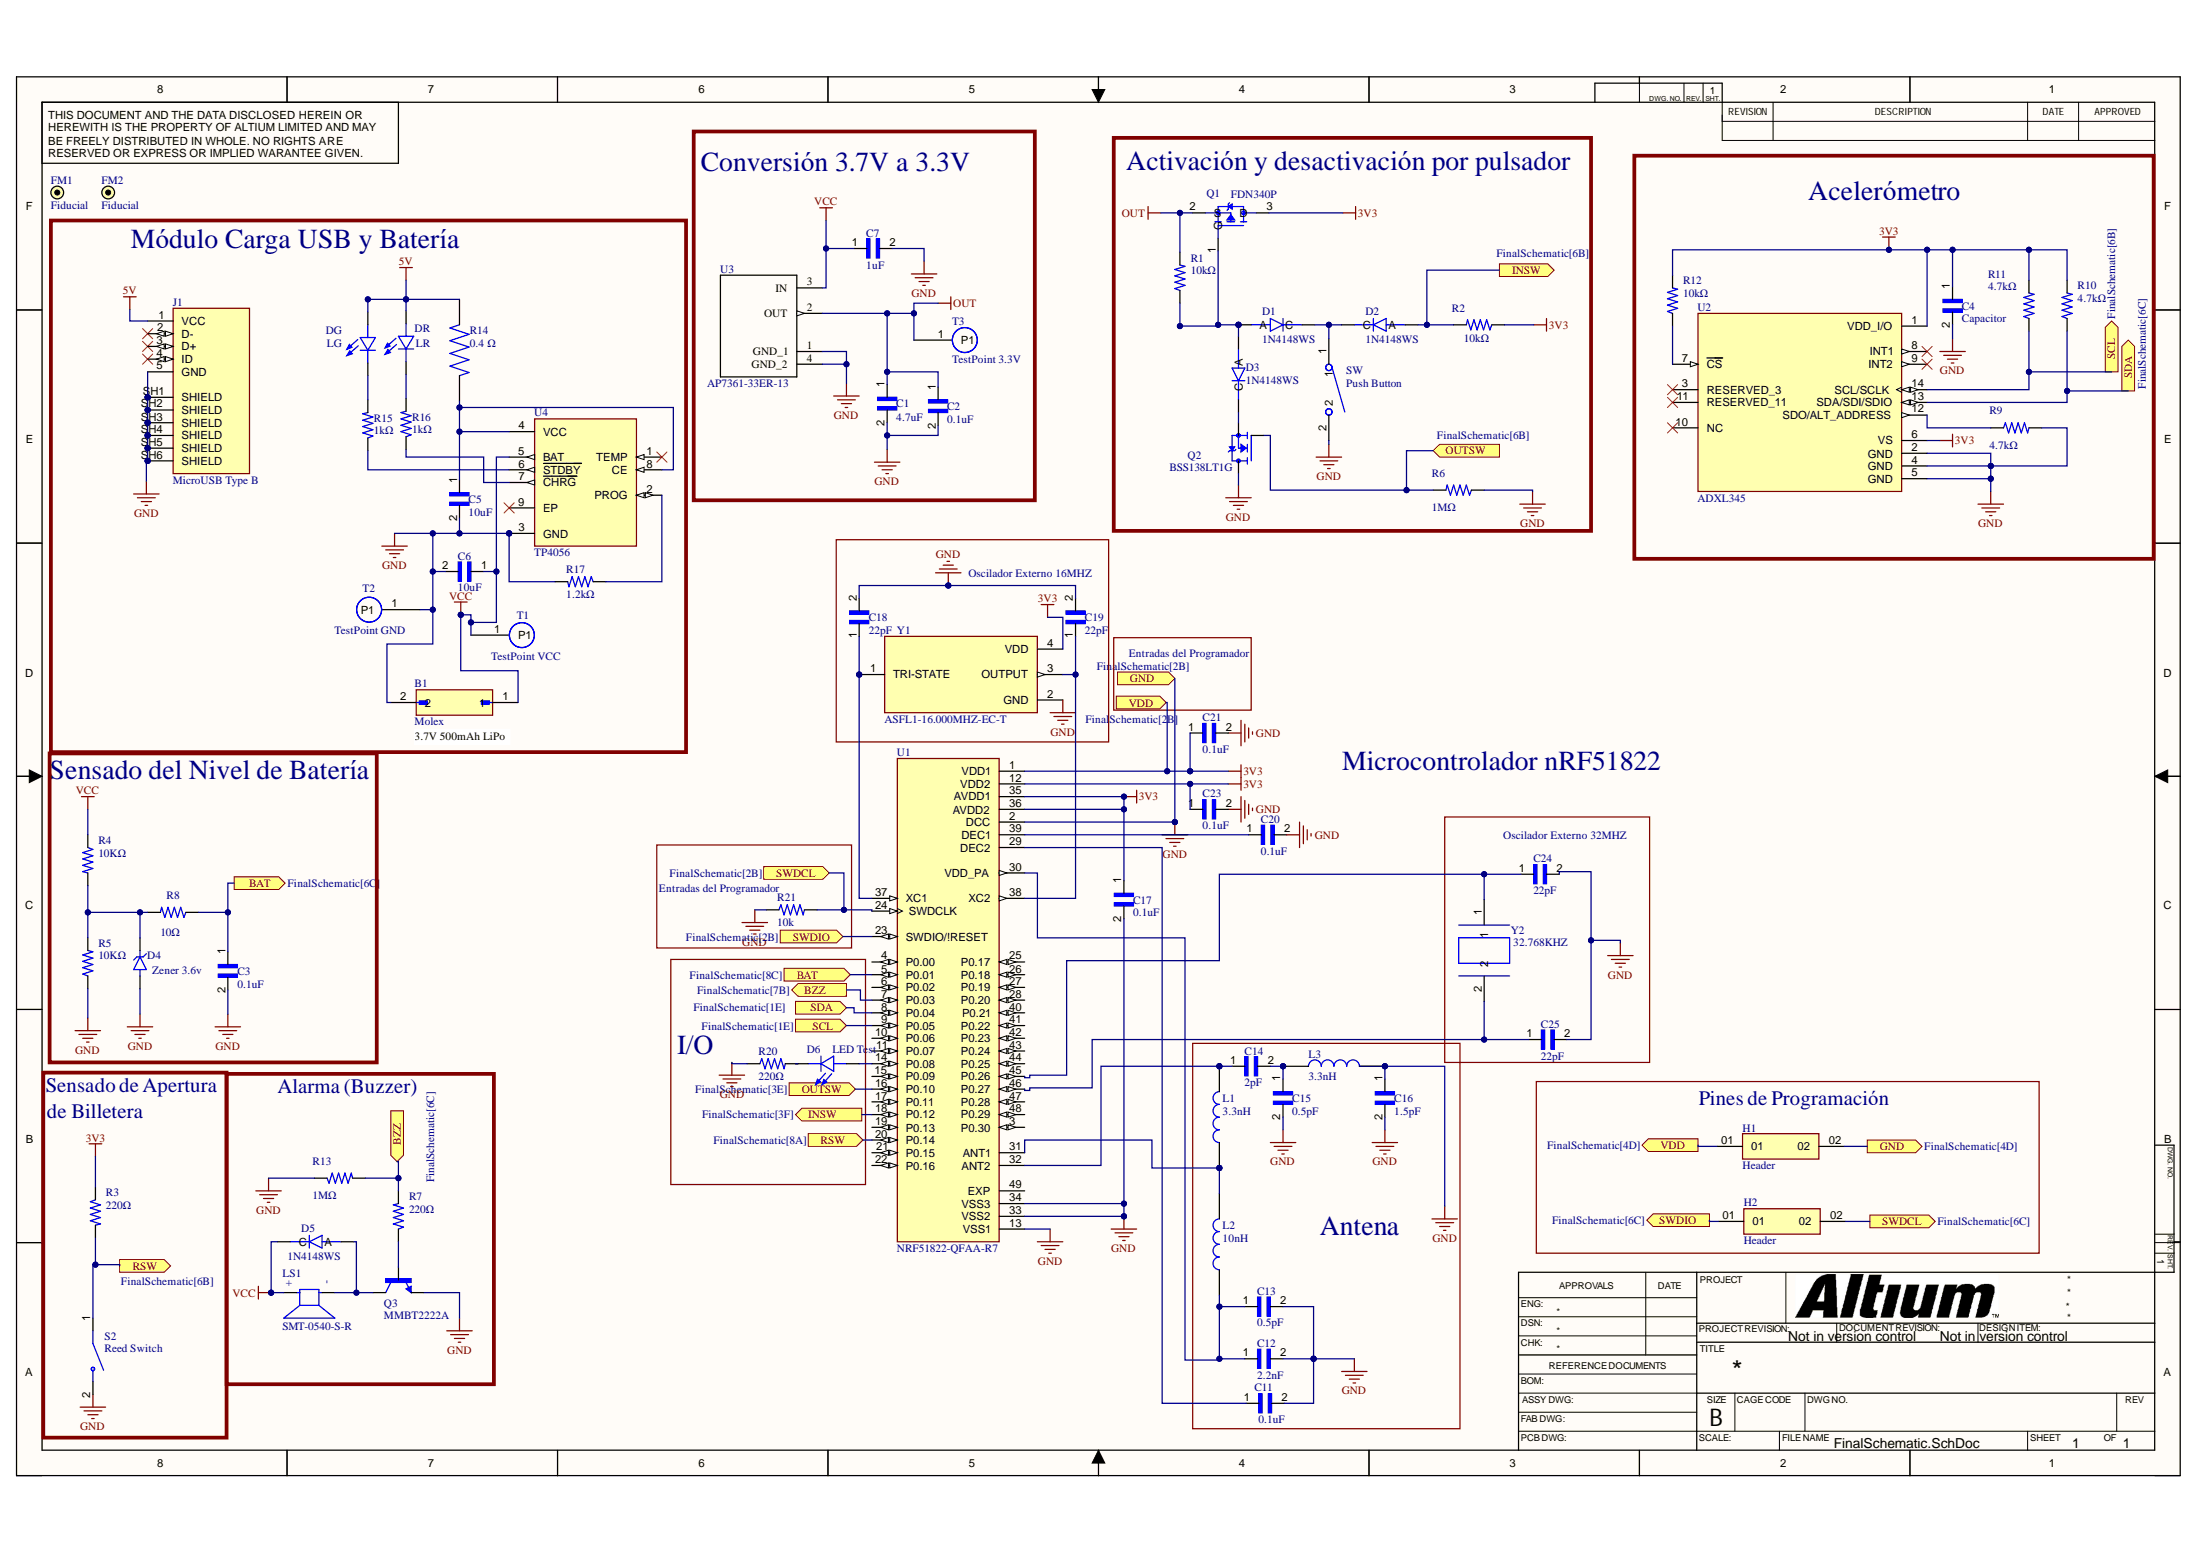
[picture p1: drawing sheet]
# Altium project PCB_Project.PrjPcb
1 sheet, 72 parts. Net scope: flat (ports and power ports of the same name join across sheets).
Board file: PCB1-V2.PcbDoc

## Sheet FinalSchematic.SchDoc
size 431 x 279 mm; SheetNumber: 1; SheetTotal: 1

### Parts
B1  Molex  [MOLEX_430450227]
C1  4.7uF  [CAPC2012X135N]
C2  0.1uF  [CAPC2012X135N]
C3  0.1uF  [CAPC1608X94N]
C4  Capacitor  [CAPC1608X94N]
C5  10uF  [CAPC2012X135N]
C6  10uF  [CAPC2012X135N]
C7  1uF  [CAPC2012X135N]
C11  0.1uF  [CAPC1608X94N]
C12  2.2nF  [CAPC1608X94N]
C13  0.5pF  [CAPC1608X94N]
C14  2pF  [CAPC1608X94N]
C15  0.5pF  [CAPC1608X94N]
C16  1.5pF  [CAPC1608X94N]
C17  0.1uF  [CAPC1608X94N]
C18  22pF  [CAPC1608X94N]
C19  22pF  [CAPC1608X94N]
C20  0.1uF  [CAPC1608X94N]
C21  0.1uF  [CAPC1608X94N]
C23  0.1uF  [CAPC1608X94N]
C24  22pF  [CAPC1608X94N]
C25  22pF  [CAPC1608X94N]
D1  1N4148WS  [1N4148WS]
D2  1N4148WS  [1N4148WS]
D3  1N4148WS  [1N4148WS]
D4  Zener 3.6v  [DIO_BZT52C3V6S]
D5  1N4148WS  [1N4148WS]
D6  LED Test  [LED_KP-1608SURCK]
DG  LG  [LED_KP-1608SURCK]
DR  LR  [LED_KP-1608SURCK]
FM1  Fiducial  [Fiducial]
FM2  Fiducial  [Fiducial]
H1  Header  [SAMTEC_TMS-101-51-G-D]
H2  Header  [SAMTEC_TMS-101-51-G-D]
J1  MicroUSB Type B  [MicroUSB]
L1  3.3nH  [INDC1608X95N]
L2  10nH  [INDC1608X95N]
L3  3.3nH  [INDC1608X95N]
LS1  SMT-0540-S-R  [SMT-0540-S-R]
Q1  FDN340P  [SOT95P240X120-3N]
Q2  BSS138LT1G  [SOT95P237X111-3N]
Q3  MMBT2222A  [SOT95P240X120-3N]
R1  10kΩ  [RESC1608X50N]
R2  10kΩ  [RESC1608X50N]
R3  220Ω  [RESC1608X50N]
R4  10KΩ  [RESC1608X50N]
R5  10KΩ  [RESC1608X50N]
R6  1MΩ  [RESC1608X50N]
R7  220Ω  [RESC1608X50N]
R8  10Ω  [RESC1608X50N]
R9  4.7kΩ  [RESC1608X50N]
R10  4.7kΩ  [RESC1608X50N]
R11  4.7kΩ  [RESC1608X50N]
R12  10kΩ  [RESC1608X50N]
R13  1MΩ  [RESC1608X50N]
R14  0.4 Ω  [RESC3116X65N]
R15  1kΩ  [RESC1608X50N]
R16  1kΩ  [RESC1608X50N]
R17  1.2kΩ  [RESC1608X50N]
R20  220Ω  [RESC1608X50N]
R21  10k  [RESC1608X50N]
S2  Reed Switch  [SW_PMC-1001S1015]
SW  Push Button  [SW_RS-032G05A3-SMRT]
T1  TestPoint VCC  [Testpoint1]  (no BOM)
T2  TestPoint GND  [Testpoint1]  (no BOM)
T3  TestPoint 3.3V  [Testpoint1]  (no BOM)
U1  NRF51822-QFAA-R7  [nRf51822]
U2  ADXL345  [PQFN80P500X300X100-14N]
U3  AP7361-33ER-13  [*SOT230P700X180-4N]
U4  TP4056  [tp4056]
Y1  ASFL1-16.000MHZ-EC-T  [XTAL_ASFL1-16.000MHZ-EC-T]
Y2  32.768KHZ  [XTAL320X150X75]

### Blocks framed on the sheet
Conversión 3.7V a 3.3V: C1 C2 C7 T3 U3
Activación y desactivación por pulsador: D1-D3 Q1 Q2 R1 R2 R6 SW
Acelerómetro: C4 R9-R12 U2
Módulo Carga USB y Batería: B1 C5 C6 DG DR J1 R14-R17 T1 T2 U4
Oscilador Externo 16MHZ: C18 C19 Y1
Sensado del Nivel de Batería: C3 D4 R4 R5 R8
Oscilador Externo 32MHZ: C24 C25 Y2
Entradas del Programador: R21
I/O: D6 R20
Alarma (Buzzer): D5 LS1 Q3 R7 R13
Antena: C11-C16 L1-L3
Pines de Programación: H1 H2

### Ports
BAT (in, see FinalSchematic[8C]), BAT (out, see FinalSchematic[6C]), BZZ (in, see FinalSchematic[6C]), BZZ (out, see FinalSchematic[7B]), GND (in, see FinalSchematic[2B]), GND (out, see FinalSchematic[4D]), INSW (out, see FinalSchematic[3F]), INSW (out, see FinalSchematic[6B]), OUTSW (in, see FinalSchematic[3E]), OUTSW (in, see FinalSchematic[6B]), RSW (in, see FinalSchematic[8A]), RSW (out, see FinalSchematic[6B]), SCL (in, see FinalSchematic[1E]), SCL (out, see FinalSchematic[6B]), SDA (in, see FinalSchematic[1E]), SDA (out, see FinalSchematic[6C]), SWDCL (in, see FinalSchematic[2B]), SWDCL (out, see FinalSchematic[6C]), SWDIO (in, see FinalSchematic[2B]), SWDIO (out, see FinalSchematic[6C]), VDD (in, see FinalSchematic[2B]), VDD (out, see FinalSchematic[4D])

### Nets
3V3: C4.1 C17.1 C21.1 C23.1 H1.01 Q1.3(D) R2.1 R3.1 R10.2 R11.2 R12.2 U1.1(VDD1) U1.12(VDD2) U1.35(AVDD1) U1.36(AVDD2) U2.1(VDD_I/O) U2.6(VS) Y1.4(VDD) ; port VDD
5V: DG.1(A) DR.1(A) J1.1(VCC) R14.2
GND: B1.2 C1.2 C2.2 C3.2 C4.2 C5.2 C6.2 C7.2 C11.2 C12.2 C13.2 C15.2 C16.1 C16.2 C17.2 C18.2 C19.2 C20.2 C21.2 C23.2 C24.2 C25.2 D4.A H1.02 J1.5(GND) J1.SH1(SHIELD) J1.SH2(SHIELD) J1.SH3(SHIELD) J1.SH4(SHIELD) J1.SH5(SHIELD) J1.SH6(SHIELD) L3.2 Q2.3(D) Q3.2(E) R5.1 R6.1 R9.2 R13.1 R17.2 R20.1 R21.1 S2.2(NO) SW.2 T2.1(P1) U1.2(DCC) U1.13(VSS1) U1.33(VSS2) U1.34(VSS3) U2.2(GND) U2.4(GND) U2.5(GND) U3.1(GND_1) U3.4(GND_2) U4.3(GND) Y1.2(GND) ; port GND
OUT: C1.1 C2.1 Q1.2(S) R1.2 T3.1(P1) U3.2(OUT)
VCC: B1.1 C6.1 C7.1 D5.C LS1.LEAD+(POS) R4.1 T1.1(P1) U3.3(IN) U4.5(BAT)
NetC3_1: C3.1 R8.1 U1.5(P0.01) ; port BAT
NetC5_1: C5.1 R14.1 U4.4(VCC) U4.8(CE)
NetC11_1: C11.1 U1.29(DEC2)
NetC12_1: C12.1 C13.1 L2.1 U1.30(VDD_PA)
NetC14_1: C14.1 L1.2 U1.32(ANT2)
NetC14_2: C14.2 C15.1 L3.1
NetC18_1: C18.1 U1.37(XC1) Y1.1(TRI-STATE)
NetC19_1: C19.1 U1.38(XC2) Y1.3(OUTPUT)
NetC20_1: C20.1 U1.39(DEC1)
NetC24_1: C24.1 U1.45(P0.26) Y2.1
NetC25_1: C25.1 U1.46(P0.27) Y2.2
NetD1_A: D1.A D3.A Q1.1(G) R1.1
NetD1_C: D1.C D2.C SW.1
NetD2_A: D2.A R2.2 U1.18(P0.12) ; port INSW
NetD3_C: D3.C Q2.2(S)
NetD4_C: D4.C(K) R4.2 R5.2 R8.2
NetD5_A: D5.A LS1.LEAD-(NEG) Q3.3(C)
NetD6_1: D6.1(A) U1.14(P0.08)
NetD6_2: D6.2(C) R20.2
NetDG_2: DG.2(C) R15.2
NetDR_2: DR.2(C) R16.2
NetH2_01: H2.01 U1.23(SWDIO/!RESET) ; port SWDIO
NetH2_02: H2.02 R21.2 U1.24(SWDCLK) ; port SWDCL
NetL1_1: L1.1 L2.2 U1.31(ANT1)
NetQ2_1: Q2.1(G) R6.2 U1.16(P0.10) ; port OUTSW
NetQ3_1: Q3.1(B) R7.1
NetR3_2: R3.2 S2.1(COM) U1.20(P0.14) ; port RSW
NetR7_2: R7.2 R13.2 U1.7(P0.03) ; port BZZ
NetR9_1: R9.1 U2.12(SDO/ALT_ADDRESS)
NetR10_1: R10.1 U1.8(P0.04) U2.13(SDA/SDI/SDIO) ; port SDA
NetR11_1: R11.1 U1.9(P0.05) U2.14(SCL/SCLK) ; port SCL
NetR12_1: R12.1 U2.7(~{CS})
NetR15_1: R15.1 U4.6(~{STDBY})
NetR16_1: R16.1 U4.7(~{CHRG})
NetR17_1: R17.1 U4.2(PROG)

Not connected (* = marked no-connect by the designer): J1 2(D-)* 3(D+)* 4(ID)*; U1 3(P0.30) 4(P0.00) 6(P0.02) 10(P0.06) 11(P0.07) 15(P0.09) 17(P0.11) 19(P0.13) 21(P0.15) 22(P0.16) 25(P0.17) 26(P0.18) 27(P0.19) 28(P0.20) 40(P0.21) 41(P0.22) 42(P0.23) 43(P0.24) 44(P0.25) 47(P0.28) 48(P0.29) 49(EXP); U2 3(RESERVED_3)* 8(INT1)* 9(INT2)* 10(NC)* 11(RESERVED_11)*; U4 1(TEMP)* 9(EP)*

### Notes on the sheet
- Entradas del Programador
- (near B1) 3.7V 500mAh LiPo
- Microcontrolador nRF51822
- Sensado de Apertura
- de Billetera
